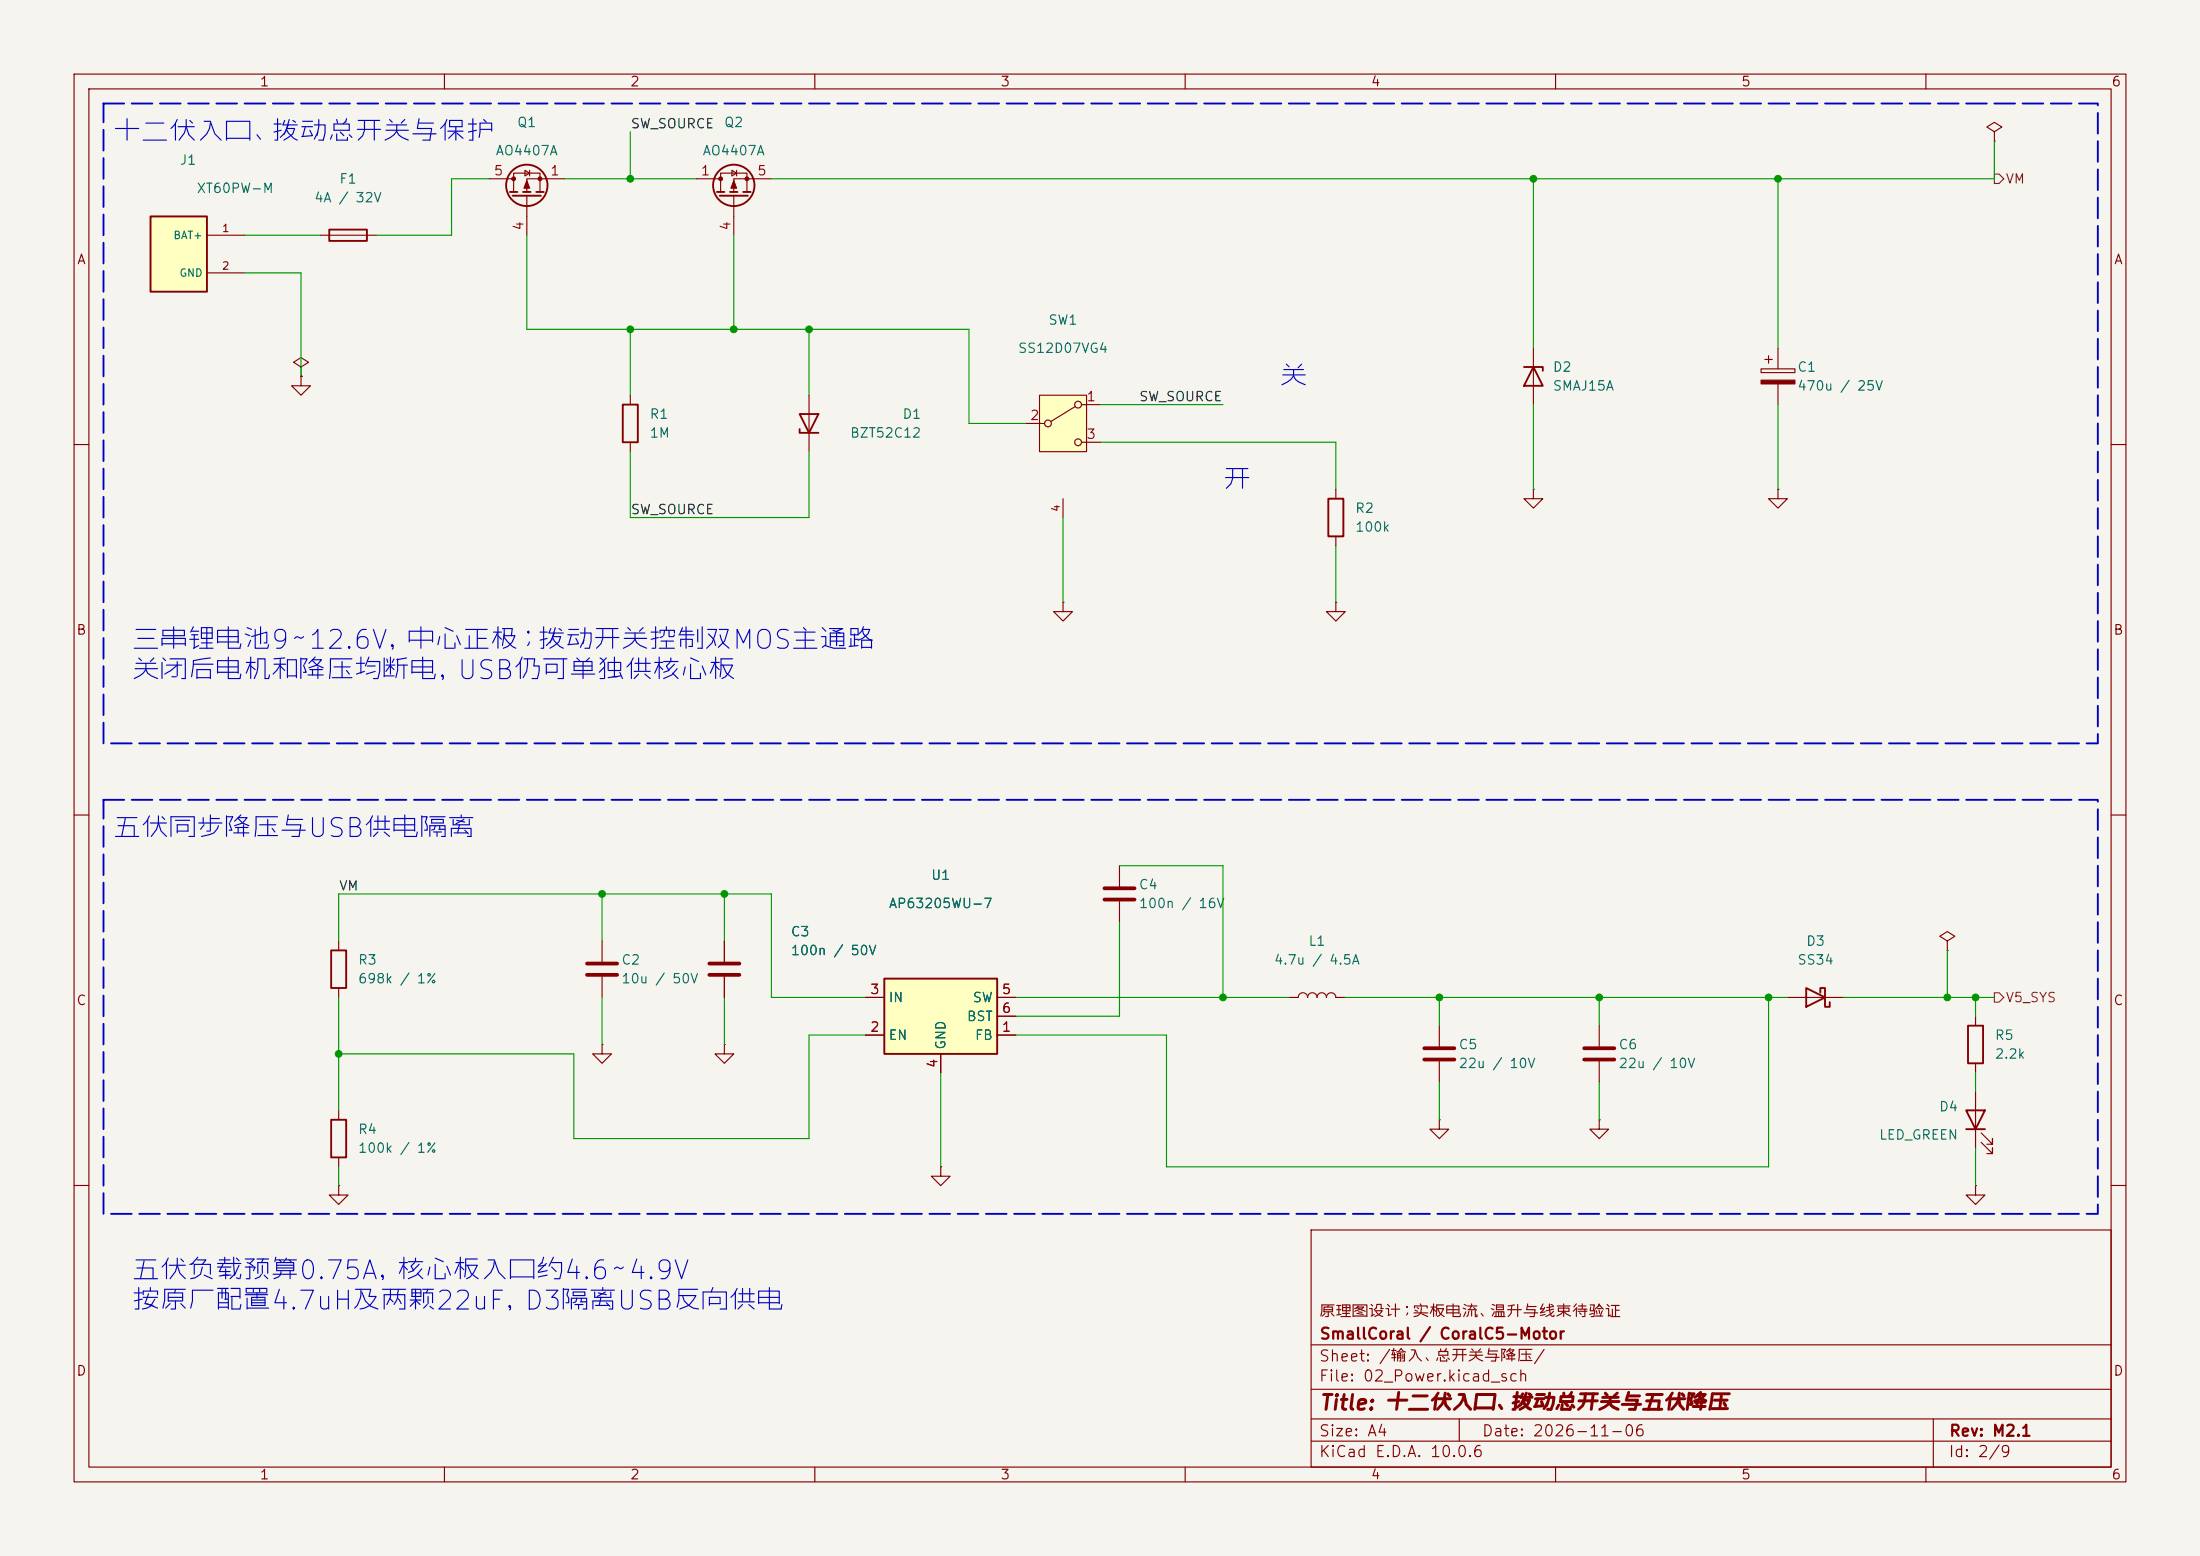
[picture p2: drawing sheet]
<svg xmlns="http://www.w3.org/2000/svg" width="297mm" height="210mm" viewBox="0 0 297 210" stroke-linecap="round" stroke-linejoin="round" font-family="sans-serif">
<path d="M0 0h297v210h-297z" fill="#f5f4ef" stroke="#f5f4ef" stroke-width=".14"/>
<g fill="none" stroke="#840000" stroke-width=".15">
<path d="M10 10h277v190h-277zM12 12h273v186h-273zM60 10v2M110 10v2M160 10v2M210 10v2M260 10v2M269.2 17.8l1.1-.7-1.1-.6-1 .6 1 .7v1.3M269.2 19.1h.1M43.2 31.8h7.6M66 24.1h3.3M69.3 25.9v-2.5h3.6v2.5"/>
<path d="M70.9 23l.6 .4-.6 .3zM71.1 26.4v5.4M71.5 23v.7M76.2 24.1h-5.1v1.8M94 24.1h3.3M97.3 25.9v-2.5h3.5v2.5M98.8 23l.6 .4-.6 .3zM99.1 26.4v5.4M99.4 23v.7M104.1 24.1h-5v1.8M207 47v7.6M237.7 49.8h4.6v.5h-4.6z"/>
<path d="M238.3 48.5h1M238.8 48v1M240 47v2.8M240 51.8v2.8M10 60h2M180.3 66v1.3M180.3 72.4v1.3M207 66v1.3h1.3l-1.3 1.3-1.3-1.3h1.3M207 66h.1M240 66v1.3h1.3l-1.3 1.3-1.2-1.3h1.2M240 66h.1M285 60h2"/>
<path d="M143.5 81.3v1.3h1.3l-1.3 1.2-1.3-1.2h1.3M143.5 81.3h.1M180.3 81.3v1.3h1.3l-1.3 1.2-1.2-1.2h1.2M180.3 81.3h.1M10 110h2M151.1 116.8v2.8M285 110h2M45.7 127v1.3M45.7 133.4v1.2M81.3 127v2.8M81.3 131.8v2.8M97.8 127v2.8"/>
<path d="M97.8 131.8v2.8M151.1 121.7v2.8M174 134.6h1.3a.64 .64 0 0 1 .6-.6 .64 .64 0 0 1 .6 .6 .64 .64 0 0 1 .7-.6 .64 .64 0 0 1 .6 .6 .64 .64 0 0 1 .6-.6 .64 .64 0 0 1 .7 .6 .64 .64 0 0 1 .6-.6 .64 .64 0 0 1 .6 .6h1.3M194.3 138.4v2.8M215.9 138.4v2.8M241.3 134.6h7.6M262.9 127l1-.6-1-.7-1 .7 1 .6v1.3M262.9 128.3h.1M266.7 137.2v1.2M45.7 149.9v1.2M45.7 156.2v1.3M81.3 141v1.2h1.2l-1.2 1.3-1.3-1.3h1.3"/>
<path d="M81.3 141h.1M97.8 141v1.2h1.3l-1.3 1.3-1.3-1.3h1.3M97.8 141h.1M127 157.5v1.3h1.3l-1.3 1.2-1.3-1.2h1.3M127 157.5h.1M194.3 151.1v1.3h1.3l-1.3 1.3-1.3-1.3h1.3M194.3 151.1h.1M194.3 143.3v2.8M215.9 151.1v1.3h1.3l-1.3 1.3-1.3-1.3h1.3M215.9 151.1h.1M215.9 143.3v2.8M266.7 143.5v1.3"/>
<path d="M266.7 147.3v7.6M267.5 154.2l1.5 1.5v-.8v.8h-.8M267.5 152.9l1.5 1.5v-.7v.7h-.8M10 160h2M45.7 160v1.3h1.3l-1.3 1.3-1.3-1.3h1.3M45.7 160h.1M177 166h108v32h-108zM266.7 160v1.3h1.3l-1.3 1.3-1.3-1.3h1.3M266.7 160h.1M285 160h2M60 198v2M110 198v2"/>
<path d="M160 198v2M177 194.5h108M177 191.5h108M177 187.5h108M177 181.5h108M197 191.5v3M210 198v2M260 198v2M261 191.5v6.5"/>
</g>
<path d="M149.1 119.9h4.1M79.2 130h4.1M79.2 131.6h4.1M95.8 130h4M95.8 131.6h4M149.1 121.4h4.1M192.3 141.5h4M192.3 143h4M213.9 141.5h4M213.9 143h4" fill="none" stroke="#840000" stroke-width=".51"/>
<g fill="none" stroke="#840000" stroke-width=".25">
<path d="M44.4 31h5.1v1.5h-5.1zM68.8 25.9h1M69.2 26.4h3.8M70.6 25.9h1M72.4 25.9h1M96.8 25.9h1M97.2 26.4h3.8M98.6 25.9h1M100.3 25.9h1M205.7 49.5h2.6v.5M207 49.5l1.3 2.6h-2.6zM179.3 67.3h2.1v5.1h-2.1z"/>
<path d="M44.7 128.3h2v5.1h-2zM243.8 133.4l2.6 1.2-2.6 1.3zM245.7 134v-.6h.7v2.5h.6v-.6M265.7 138.4h2v5.1h-2zM44.7 151.1h2v5.1h-2zM265.4 149.9h2.6l-1.3 2.5zM265.4 152.4h2.6"/>
<circle cx="71.1" cy="25" r="2.79"/>
<circle cx="99.1" cy="25" r="2.79"/>
</g>
<g fill="#840000" stroke="#840000" stroke-width=".15">
<path d="M237.7 51.3h4.6v.5h-4.6z"/>
<path d="M71.1 24.4l.4 1h-.8z"/>
<path d="M99.1 24.4l.3 1h-.7z"/>
<circle cx="69.3" cy="24.1" r=".25"/>
<circle cx="72.9" cy="24.1" r=".25"/>
<circle cx="97.3" cy="24.1" r=".25"/>
<circle cx="100.8" cy="24.1" r=".25"/>
</g>
<path d="M119.4 132.1h15.2v10.1h-15.2z" fill="#ffffc2"/>
<path d="M119.4 132.1h15.2v10.1h-15.2z" fill="none" stroke="#840000" stroke-width=".25"/>
<path d="M40.6 50.8v1.3h1.3l-1.3 1.2-1.2-1.2h1.2M40.6 50.8h.1M116.8 139.7h2.6M116.8 134.6h2.6M134.6 139.7h2.6M134.6 134.6h2.6M134.6 137.2h2.6M127 142.2v2.6" fill="none" stroke="#840000" stroke-width=".15"/>
<path d="M140.3 53.3h6.4v7.7h-6.4z" fill="#ffffc2"/>
<g fill="none" stroke="#840000" stroke-width=".15">
<path d="M138.4 57.2h2.6M140.3 53.3h6.4v7.7h-6.4zM145.2 54.9l-3.3 2M146 54.6h2.6M146 59.7h2.6M143.5 67.3v2.6"/>
<circle cx="141.5" cy="57.2" r=".46"/>
<circle cx="145.5" cy="54.6" r=".46"/>
<circle cx="145.5" cy="59.7" r=".46"/>
</g>
<path d="M20.3 29.2h7.6v10.2h-7.6z" fill="#ffffc2"/>
<path d="M20.3 29.2h7.6v10.2h-7.6zM84.1 54.6h2v5.1h-2zM107.9 57.9v.5h2.6M107.9 55.9h2.6l-1.3 2.5z" fill="none" stroke="#840000" stroke-width=".25"/>
<g fill="none" stroke="#840000" stroke-width=".15">
<path d="M27.9 31.8h5.1M27.9 36.8h5.1M40.6 49.5l1.1-.6-1.1-.6-1 .6 1 .6v1.3M40.6 50.8h.1M85.1 53.3v1.3M85.1 59.7v1.3M109.2 53.3v7.7M97.8 127v2.8M97.8 131.8v2.8M116.8 139.7h2.6M116.8 134.6h2.6M134.6 139.7h2.6"/>
<path d="M134.6 134.6h2.6M134.6 137.2h2.6M127 142.2v2.6"/>
</g>
<path d="M269.2 23.5h.7l.6 .6-.6 .7h-.7zM269.2 134h.7l.6 .6-.6 .7h-.7z" fill="none" stroke="#725600" stroke-width=".15"/>
<g fill="none" stroke="#009600" stroke-width=".15">
<path d="M85.1 17.8v6.3M269.2 19.1v5h-165.1M33 31.8h10.2M33 36.8h7.6v14M66 24.1h-5v7.7h-10.2M71.1 31.8v12.7h59.7v12.7h7.6M76.2 24.1h17.8M99.1 31.8v12.7M207 24.1v22.9M240 24.1v22.9M85.1 44.5v8.8M109.2 44.5v8.8"/>
<path d="M148.6 59.7h31.7v6.3M148.6 54.6h16.5M207 54.6v11.4M240 54.6v11.4M85.1 61v8.9h24.1v-8.9M143.5 69.9v11.4M180.3 73.7v7.6M151.1 116.8h14v17.8M45.7 127v-6.3h58.4v13.9h12.7M45.7 134.6v15.3M81.3 120.7v6.3M81.3 134.6v6.4"/>
<path d="M97.8 120.7v6.3M97.8 134.6v6.4M116.8 139.7h-7.6v14h-31.7v-11.5h-31.8M137.2 134.6h36.8M151.1 124.5v12.7h-13.9M181.6 134.6h59.7M194.3 134.6v3.8M215.9 134.6v3.8M238.8 134.6v22.9h-81.3v-17.8h-20.3M248.9 134.6h20.3M262.9 128.3v6.3M266.7 134.6v2.6"/>
<path d="M45.7 157.5v2.5M127 144.8v12.7M194.3 146.1v5M215.9 146.1v5M266.7 144.8v2.5M266.7 154.9v5.1"/>
</g>
<path d="M14 14h269.2v86.3h-269.2zM14 108h269.2v55.8h-269.2z" fill="none" stroke="#0000c2" stroke-width=".25" stroke-dasharray="2.8 1"/>
<g fill="#009600" stroke="#009600" stroke-width=".14">
<circle cx="97.8" cy="120.7" r=".46"/>
<circle cx="81.3" cy="120.7" r=".46"/>
<circle cx="45.7" cy="142.2" r=".46"/>
<circle cx="215.9" cy="134.6" r=".46"/>
<circle cx="194.3" cy="134.6" r=".46"/>
<circle cx="165.1" cy="134.6" r=".46"/>
<circle cx="240" cy="24.1" r=".46"/>
<circle cx="207" cy="24.1" r=".46"/>
<circle cx="266.7" cy="134.6" r=".46"/>
<circle cx="238.8" cy="134.6" r=".46"/>
<circle cx="262.9" cy="134.6" r=".46"/>
<circle cx="99.1" cy="44.5" r=".46"/>
<circle cx="85.1" cy="44.5" r=".46"/>
<circle cx="85.1" cy="24.1" r=".46"/>
<circle cx="109.2" cy="44.5" r=".46"/>
</g>
<g font-size="2.5" fill="#0000c2">
<text x="15.1" y="19.7">十二伏入口、拨动总开关与保护</text>
<text x="172.6" y="52.7">关</text>
<text x="164.9" y="66.7">开</text>
<text x="17.6" y="88.3">三串锂电池9～12.6V，中心正极；拨动开关控制双MOS主通路</text>
<text x="17.6" y="92.4">关闭后电机和降压均断电，USB仍可单独供核心板</text>
<text x="15.1" y="113.7">五伏同步降压与USB供电隔离</text>
<text x="17.6" y="173.4">五伏负载预算0.75A，核心板入口约4.6～4.9V</text>
<text x="17.6" y="177.4">按原厂配置4.7uH及两颗22uF，D3隔离USB反向供电</text>
</g>
<text font-size="2" fill="#840000" x="178" y="190.8">Title: 十二伏入口、拨动总开关与五伏降压</text>
<g font-size="1.5" fill="#840000">
<text x="178" y="178.1">原理图设计；实板电流、温升与线束待验证</text>
<text x="178" y="184.1">Sheet: /输入、总开关与降压/</text>
<text x="178" y="181.1">SmallCoral / CoralC5-Motor</text>
<text x="178" y="186.8">File: 02_Power.kicad_sch</text>
<text x="178" y="197">KiCad E.D.A. 10.0.6</text>
<text x="178" y="194.2">Size: A4</text>
<text x="200" y="194.2">Date: 2026-11-06</text>
<text x="263" y="197">Id: 2/9</text>
<text x="263" y="194.2">Rev: M2.1</text>
</g>
<g font-size="1.3" fill="#840000">
<text x="35" y="12">1</text>
<text x="85" y="12">2</text>
<text x="135" y="12">3</text>
<text x="185" y="12">4</text>
<text x="235" y="12">5</text>
<text x="285" y="12">6</text>
<text x="10.3" y="36">A</text>
<text x="285.3" y="36">A</text>
<text x="10.2" y="86">B</text>
<text x="285.2" y="86">B</text>
<text x="10.2" y="136">C</text>
<text x="285.2" y="136">C</text>
<text x="10.2" y="186">D</text>
<text x="285.2" y="186">D</text>
<text x="35" y="200">1</text>
<text x="85" y="200">2</text>
<text x="135" y="200">3</text>
<text x="185" y="200">4</text>
<text x="235" y="200">5</text>
<text x="285" y="200">6</text>
</g>
<g font-size="1.3" fill="#006464">
<text x="69.7" y="17.5">Q1</text>
<text x="97.7" y="17.5">Q2</text>
<text x="24.2" y="22.6">J1</text>
<text x="66.8" y="21.3">AO4407A</text>
<text x="94.8" y="21.3">AO4407A</text>
<text x="26.5" y="26.4">XT60PW-M</text>
<text x="42.3" y="27.6">4A / 32V</text>
<text x="45.7" y="25.1">F1</text>
<text x="137.3" y="48">SS12D07VG4</text>
<text x="141.4" y="44.1">SW1</text>
<text x="209.5" y="50.5">D2</text>
<text x="209.5" y="53">SMAJ15A</text>
<text x="242.6" y="50.5">C1</text>
<text x="242.6" y="53">470u / 25V</text>
<text x="87.6" y="56.8">R1</text>
<text x="87.6" y="59.4">1M</text>
<text x="114.7" y="59.4">BZT52C12</text>
<text x="121.7" y="56.8">D1</text>
<text x="182.9" y="69.5">R2</text>
<text x="182.9" y="72.1">100k</text>
<text x="125.6" y="119.1">U1</text>
<text x="119.9" y="122.9">AP63205WU-7</text>
<text x="153.7" y="120.3">C4</text>
<text x="153.7" y="122.9">100n / 16V</text>
<text x="48.2" y="130.5">R3</text>
<text x="83.8" y="130.5">C2</text>
<text x="106.7" y="126.7">C3</text>
<text x="106.7" y="129.2">100n / 50V</text>
<text x="171.9" y="130.5">4.7u / 4.5A</text>
<text x="176.6" y="128">L1</text>
<text x="242.6" y="130.5">SS34</text>
<text x="243.7" y="128">D3</text>
<text x="48.2" y="133">698k / 1%</text>
<text x="83.8" y="133">10u / 50V</text>
<text x="119.9" y="135.6">IN</text>
<text x="131.2" y="135.6">SW</text>
<text x="119.9" y="140.7">EN</text>
<text x="128" y="141.8" transform="rotate(-90 128 141.8)">GND</text>
<text x="130.4" y="138.1">BST</text>
<text x="131.5" y="140.7">FB</text>
<text x="196.8" y="141.9">C5</text>
<text x="218.4" y="141.9">C6</text>
<text x="269.2" y="140.7">R5</text>
<text x="269.2" y="143.2">2.2k</text>
<text x="196.8" y="144.5">22u / 10V</text>
<text x="218.4" y="144.5">22u / 10V</text>
<text x="48.2" y="153.4">R4</text>
<text x="48.2" y="155.9">100k / 1%</text>
<text x="253.6" y="154.1">LED_GREEN</text>
<text x="261.7" y="150.3">D4</text>
</g>
<g font-size="1.3" fill="#0f0f0f">
<text x="85.1" y="17.7">SW_SOURCE</text>
<text x="153.7" y="54.5">SW_SOURCE</text>
<text x="85.1" y="69.7">SW_SOURCE</text>
<text x="45.7" y="120.5">VM</text>
</g>
<g font-size="1.3" fill="#a90000">
<text x="66.6" y="24">5</text>
<text x="74.2" y="24">1</text>
<text x="94.5" y="24">1</text>
<text x="102.1" y="24">5</text>
<text x="71" y="31.2" transform="rotate(-90 71 31.2)">4</text>
<text x="98.9" y="31.2" transform="rotate(-90 98.9 31.2)">4</text>
<text x="139" y="57">2</text>
<text x="146.6" y="54.5">1</text>
<text x="146.6" y="59.6">3</text>
<text x="117.4" y="134.5">3</text>
<text x="135.2" y="134.5">5</text>
<text x="135.2" y="137">6</text>
<text x="117.4" y="139.6">2</text>
<text x="135.2" y="139.6">1</text>
<text x="126.9" y="144.2" transform="rotate(-90 126.9 144.2)">4</text>
</g>
<g font-size="1.3" fill="#725600">
<text x="270.7" y="25.1">VM</text>
<text x="270.7" y="135.6">V5_SYS</text>
</g>
<g font-size="1" fill="#006464">
<text x="23.3" y="32.5">BAT+</text>
<text x="24.1" y="37.6">GND</text>
</g>
<g font-size="1" fill="#a90000">
<text x="29.9" y="31.6">1</text>
<text x="29.9" y="36.6">2</text>
<text x="143.3" y="69.2" transform="rotate(-90 143.3 69.2)">4</text>
</g>
</svg>
